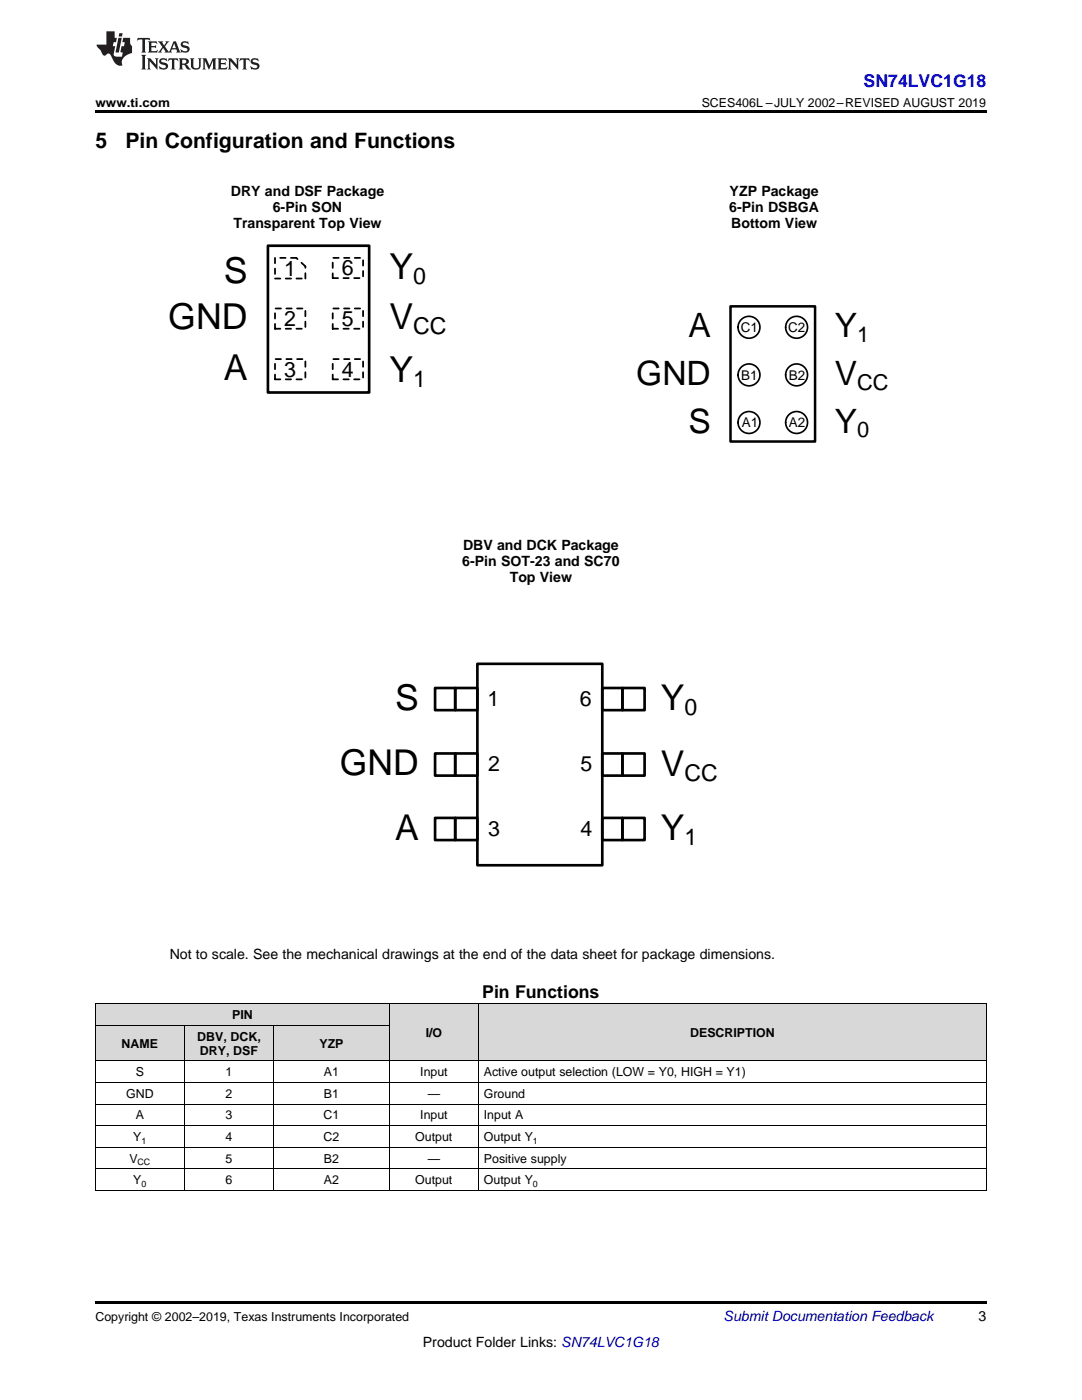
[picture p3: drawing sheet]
<svg xmlns="http://www.w3.org/2000/svg" width="216mm" height="279mm" viewBox="0 0 216 279" stroke-linecap="round" stroke-linejoin="round" font-family="sans-serif">
<g fill="#d8d8d8">
<path d="M77.7 200.3h17.8v11.5h-17.8z"/>
<path d="M95.5 200.3h101.3v11.5h-101.3z"/>
<path d="M19 204.6h17.8v7.2h-17.8z"/>
<path d="M36.8 204.6h17.8v7.2h-17.8z"/>
<path d="M54.6 204.6h23.1v7.2h-23.1z"/>
<path d="M19 200.3h17.8v4.3h-17.8z"/>
<path d="M36.8 200.3h17.8v4.3h-17.8z"/>
<path d="M54.6 200.3h23.1v4.3h-23.1z"/>
</g>
<path d="M19 22h177.8v.5h-177.8zM19 259.7h177.8v.5h-177.8z" fill="#000"/>
<g fill="none" stroke="#000" stroke-width=".2">
<path d="M19 216h177.8M19 211.7h177.8M19 204.6h58.7M19 200.3h177.8M19.1 200.3v37.3M36.8 204.6v33M54.6 204.6v33M77.7 200.3v37.3M95.4 200.3v37.3M196.8 200.3v37.3M19 237.5h177.8M19 233.2h177.8"/>
<path d="M19 228.9h177.8M19 224.6h177.8M19 220.3h177.8"/>
</g>
<g fill="none" stroke="#000" stroke-width=".53">
<path d="M53.5 49h20.2v29.3h-20.2zM86.8 137.3h4v4.4h-4zM90.8 137.3h4.5v4.4h-4.5zM95.3 132.5h24.9v40.2h-24.9zM120.2 137.3h4v4.4h-4zM124.2 137.3h4.4v4.4h-4.4zM86.8 150.4h4v4.4h-4zM90.8 150.4h4.5v4.4h-4.5zM120.2 150.4h4v4.4h-4zM124.2 150.4h4.4v4.4h-4.4zM86.8 163.2h4v4.5h-4zM90.8 163.2h4.5v4.5h-4.5z"/>
<path d="M120.2 163.2h4v4.5h-4zM124.2 163.2h4.4v4.5h-4.4z"/>
</g>
<path d="M145.8 61.1h16.8v27h-16.8z" fill="none" stroke="#000" stroke-width=".5"/>
<g fill="none" stroke="#000" stroke-width=".34">
<circle cx="149.5" cy="74.8" r="2.19"/>
<circle cx="149.5" cy="65.3" r="2.19"/>
<circle cx="159" cy="74.8" r="2.19"/>
<circle cx="159" cy="65.3" r="2.19"/>
<circle cx="149.5" cy="84.3" r="2.19"/>
<circle cx="159" cy="84.3" r="2.19"/>
</g>
<path d="M54.9 55.6h5.9M54.9 51.5v4M59.1 51.5h-4.2M60.9 53.2l-1.8-1.7M60.9 55.6v-2.4M66.4 51.5h6v4h-6zM54.9 61.6h6v4h-6zM54.9 71.7h6v4h-6zM66.4 61.6h6v4h-6zM66.4 71.7h6v4h-6z" fill="none" stroke="#000" stroke-width=".36" stroke-dasharray="1.1 1.1"/>
<g fill="#231f20">
<path d="M27.5 7.6l-.1 .5 .4-.2h.6v.1v2.1l-.2 .4h1l-.3-.4v-2.1l.1-.1h.5l.5 .2-.2-.5zM29.5 8.3l.2 .3v1.5l-.2 .4h1.8l.2-.6a1.04 1.04 0 0 1-1.3 .2v-.7h.6l.3 .2v-.6l-.3 .2h-.6v-.6l.8-.1 .4 .3-.2-.5zM31.5 8.3l.9 1.1-.9 1.1h.8l-.2-.2 .5-.7 .4 .7-.2 .2h1.5l-.1-.2 .1-.4h.9l.1 .4-.2 .2h1l-.3-.3-.7-1.9h-.5l-.9 2-.8-1 .9-1h-.8l.1 .3-.3 .5-.4-.6 .2-.2zM34.7 8.6l.4 1h-.7zM36.3 8.4a.63 .63 0 0 0-.2 .7 .63 .63 0 0 0 .6 .4l.6 .2 .1 .2a.75 .75 0 0 1-.7 .4 .75 .75 0 0 1-.6-.5l.1 .7 .1-.1a1.11 1.11 0 0 0 1.5-.6 1.13 1.13 0 0 0-1.2-.8l-.1-.4a1.04 1.04 0 0 1 1.2 .2l-.2-.5-.1 .1-.5-.2zM28.2 10.9l.2 .4v2.2l-.2 .4h1l-.3-.4v-2.2l.3-.4zM29.3 11.6l.3 .4v1.5l-.3 .4h.8l-.2-.4v-1.3l1.5 1.7v-1.9l.2-.4h-.7l.2 .4v.9l-1.1-1.3zM32 11.8a.62 .62 0 0 0-.2 .7 .62 .62 0 0 0 .6 .4l.6 .1 .1 .3a.76 .76 0 0 1-.7 .3 .76 .76 0 0 1-.6-.4l.1 .7 .1-.1a1.11 1.11 0 0 0 1.5-.6 1.13 1.13 0 0 0-1.2-.8l-.1-.4a1.04 1.04 0 0 1 1.2 .2l-.2-.6-.1 .1-.5-.1zM33.7 11.6l-.2 .6a.61 .61 0 0 1 .8-.3v1.6l-.2 .4h.9l-.2-.4v-1.6a.63 .63 0 0 1 .8 .3l-.2-.6zM35.6 11.6l.3 .4v1.5l-.3 .4h1l-.2-.2v-.8l.5 .2a.76 .76 0 0 0 1.2 .7l-1-1a.58 .58 0 0 0 .6-.5 .58 .58 0 0 0-.5-.6zM36.4 11.9h.1a.45 .45 0 0 1 .5 .1 .45 .45 0 0 1 .1 .5l-.7 .2zM37.9 11.6l.2 .2a2.17 2.17 0 0 0 .3 1.9 .99 .99 0 0 0 1.6-.6v-1.1l.2-.4h-.7l.2 .2a1.92 1.92 0 0 1-.2 1.8 .6 .6 0 0 1-.9-.5v-1.1l.2-.4zM40.4 11.6l.2 .4v1.5l-.2 .4h.7l-.2-.4v-1.4l.8 1.8 .8-1.8v1.4l-.2 .4h.9l-.2-.4v-1.5l.2-.4h-.8l-.6 1.5-.6-1.5zM43.4 11.6l.2 .4v1.5l-.2 .4h1.8l.2-.6a1.04 1.04 0 0 1-1.3 .1v-.6h.5l.4 .2v-.6l-.4 .2h-.5v-.7h.8l.3 .3-.1-.6zM45.5 11.6l.2 .4v1.5l-.2 .4h.7l-.2-.4v-1.3l1.5 1.7v-1.9l.2-.4h-.7l.2 .4v.9l-1.1-1.3zM47.9 11.6l-.1 .6a.61 .61 0 0 1 .8-.3v1.6l-.3 .4h1l-.3-.4 .1-1.6a.63 .63 0 0 1 .7 .3l-.1-.6zM50.2 11.8a.62 .62 0 0 0-.2 .7 .62 .62 0 0 0 .6 .4l.6 .1 .2 .3a.76 .76 0 0 1-.8 .3 .76 .76 0 0 1-.6-.4l.1 .7 .2-.1a1.11 1.11 0 0 0 1.5-.6 1.13 1.13 0 0 0-1.3-.8l-.1-.4a1.04 1.04 0 0 1 1.2 .2l-.1-.6-.2 .1-.5-.1z"/>
<path d="M21.2 6.3v2.6h-1.9l.1 .4 .7 .9a.91 .91 0 0 0 1 .8 .56 .56 0 0 1 .5-.3 .56 .56 0 0 1 .5 .3l.4 .8a1.53 1.53 0 0 0 1.9 1.2 1.54 1.54 0 0 1 1-2.1l.9-.3v-1.4a1.52 1.52 0 0 1-.3-1.6h-1.4l-.2 .8h.5l-.2 .8h-.4l-.2 1v.2l.4 .1-.2 .8a1.93 1.93 0 0 1-1.6-.3l.3-1.8h-.5l.2-.8h.4l.2-.8h-.4v-1.3zM23.6 7.6l-.6 2.9h.7l.6-2.9zM23.8 6.6l-.1 .7h.6l.2-.7z"/>
</g>
<g font-size="7.1">
<text x="44.7" y="56.4">S</text>
<text x="77.7" y="55.6">Y</text>
<text x="33.6" y="65.7">GND</text>
<text x="77.7" y="65.7">V</text>
<text x="44.7" y="75.8">A</text>
<text x="77.7" y="76.2">Y</text>
<text x="78.9" y="141.6">S</text>
<text x="131.8" y="141.7">Y</text>
<text x="67.8" y="154.7">GND</text>
<text x="131.8" y="154.8">V</text>
<text x="78.9" y="167.6">A</text>
<text x="131.8" y="167.7">Y</text>
</g>
<g font-size="6.7">
<text x="137.4" y="67.3">A</text>
<text x="166.6" y="67.3">Y</text>
<text x="127" y="76.8">GND</text>
<text x="166.6" y="76.8">V</text>
<text x="137.4" y="86.3">S</text>
<text x="166.6" y="86.3">Y</text>
</g>
<g font-size="4.6">
<text x="82.5" y="56.6">0</text>
<text x="82.5" y="66.7">CC</text>
<text x="82.5" y="77.2">1</text>
<text x="136.6" y="142.7">0</text>
<text x="136.6" y="155.8">CC</text>
<text x="136.6" y="168.7">1</text>
</g>
<g font-size="4.4">
<text x="171" y="68.3">1</text>
<text x="171" y="77.8">CC</text>
<text x="171" y="87.3">0</text>
</g>
<g font-size="4.3">
<text x="56.7" y="55">1</text>
<text x="68.2" y="55">6</text>
<text x="56.7" y="65.1">2</text>
<text x="68.2" y="65.1">5</text>
<text x="56.7" y="75.2">3</text>
<text x="68.2" y="75.2">4</text>
<text x="97.3" y="140.9">1</text>
<text x="115.7" y="140.9">6</text>
<text x="97.4" y="153.9">2</text>
<text x="115.8" y="153.9">5</text>
<text x="97.4" y="166.8">3</text>
<text x="115.8" y="166.8">4</text>
</g>
<g font-size="4.2">
<text x="19" y="29.6">5</text>
<text x="25" y="29.6">Pin Configuration and Functions</text>
</g>
<text font-size="3.5" fill="#00f" x="172.3" y="17.3">SN74LVC1G18</text>
<text font-size="3.5" x="96.2" y="199.1">Pin Functions</text>
<g font-size="2.8">
<text x="46.1" y="39.1">DRY and DSF Package</text>
<text x="145.6" y="39.1">YZP Package</text>
<text x="46.6" y="45.4">Transparent Top View</text>
<text x="54.4" y="42.3">6-Pin SON</text>
<text x="145.5" y="42.3">6-Pin DSBGA</text>
<text x="145.9" y="45.5">Bottom View</text>
<text x="92.3" y="113">6-Pin SOT-23 and SC70</text>
<text x="92.4" y="109.8">DBV and DCK Package</text>
<text x="101.7" y="116.2">Top View</text>
<text x="33.9" y="191.3">Not to scale. See the mechanical drawings at the end of the data sheet for package dimensions.</text>
<text x="195.3" y="263.6">3</text>
<text x="84.4" y="268.9">Product Folder Links: SN74LVC1G18</text>
</g>
<text font-size="2.8" fill="#0000c8" x="144.4" y="263.6">Submit Documentation Feedback</text>
<g font-size="2.7">
<text x="147.8" y="66.3">C1</text>
<text x="157.2" y="66.3">C2</text>
<text x="147.9" y="75.8">B1</text>
<text x="157.4" y="75.8">B2</text>
<text x="148" y="85.3">A1</text>
<text x="157.4" y="85.3">A2</text>
</g>
<g font-size="2.5">
<text x="19" y="21.4">www.ti.com</text>
<text x="140" y="21.4">SCES406L –JULY 2002–REVISED AUGUST 2019</text>
<text x="46.3" y="203.4">PIN</text>
<text x="24.3" y="209.1">NAME</text>
<text x="39.4" y="207.7">DBV, DCK,</text>
<text x="63.7" y="209.1">YZP</text>
<text x="84.9" y="206.9">I/O</text>
<text x="137.7" y="206.9">DESCRIPTION</text>
<text x="27.1" y="214.8">S</text>
<text x="39.9" y="210.5">DRY, DSF</text>
<text x="45" y="214.8">1</text>
<text x="64.6" y="214.8">A1</text>
<text x="83.9" y="214.8">Input</text>
<text x="96.6" y="214.8">Active output selection (LOW = Y0, HIGH = Y1)</text>
<text x="25.2" y="219.1">GND</text>
<text x="45" y="219.1">2</text>
<text x="64.6" y="219.1">B1</text>
<text x="85.4" y="219.1">—</text>
<text x="96.6" y="219.1">Ground</text>
<text x="26.6" y="227.7">Y</text>
<text x="27.1" y="223.4">A</text>
<text x="45" y="223.4">3</text>
<text x="45" y="227.7">4</text>
<text x="64.6" y="223.4">C1</text>
<text x="64.6" y="227.7">C2</text>
<text x="82.9" y="227.7">Output</text>
<text x="83.9" y="223.4">Input</text>
<text x="96.6" y="223.4">Input A</text>
<text x="96.6" y="227.7">Output Y</text>
<text x="25.8" y="232">V</text>
<text x="45" y="232">5</text>
<text x="64.6" y="232">B2</text>
<text x="85.4" y="232">—</text>
<text x="96.6" y="232">Positive supply</text>
<text x="26.6" y="236.3">Y</text>
<text x="45" y="236.3">6</text>
<text x="64.6" y="236.3">A2</text>
<text x="82.9" y="236.3">Output</text>
<text x="96.6" y="236.3">Output Y</text>
<text x="19" y="263.6">Copyright © 2002–2019, Texas Instruments Incorporated</text>
</g>
<g font-size="1.8">
<text x="27.4" y="232.5">CC</text>
<text x="28.2" y="228.2">1</text>
<text x="106.3" y="228.2">1</text>
<text x="28.2" y="236.8">0</text>
<text x="106.3" y="236.8">0</text>
</g>
</svg>
